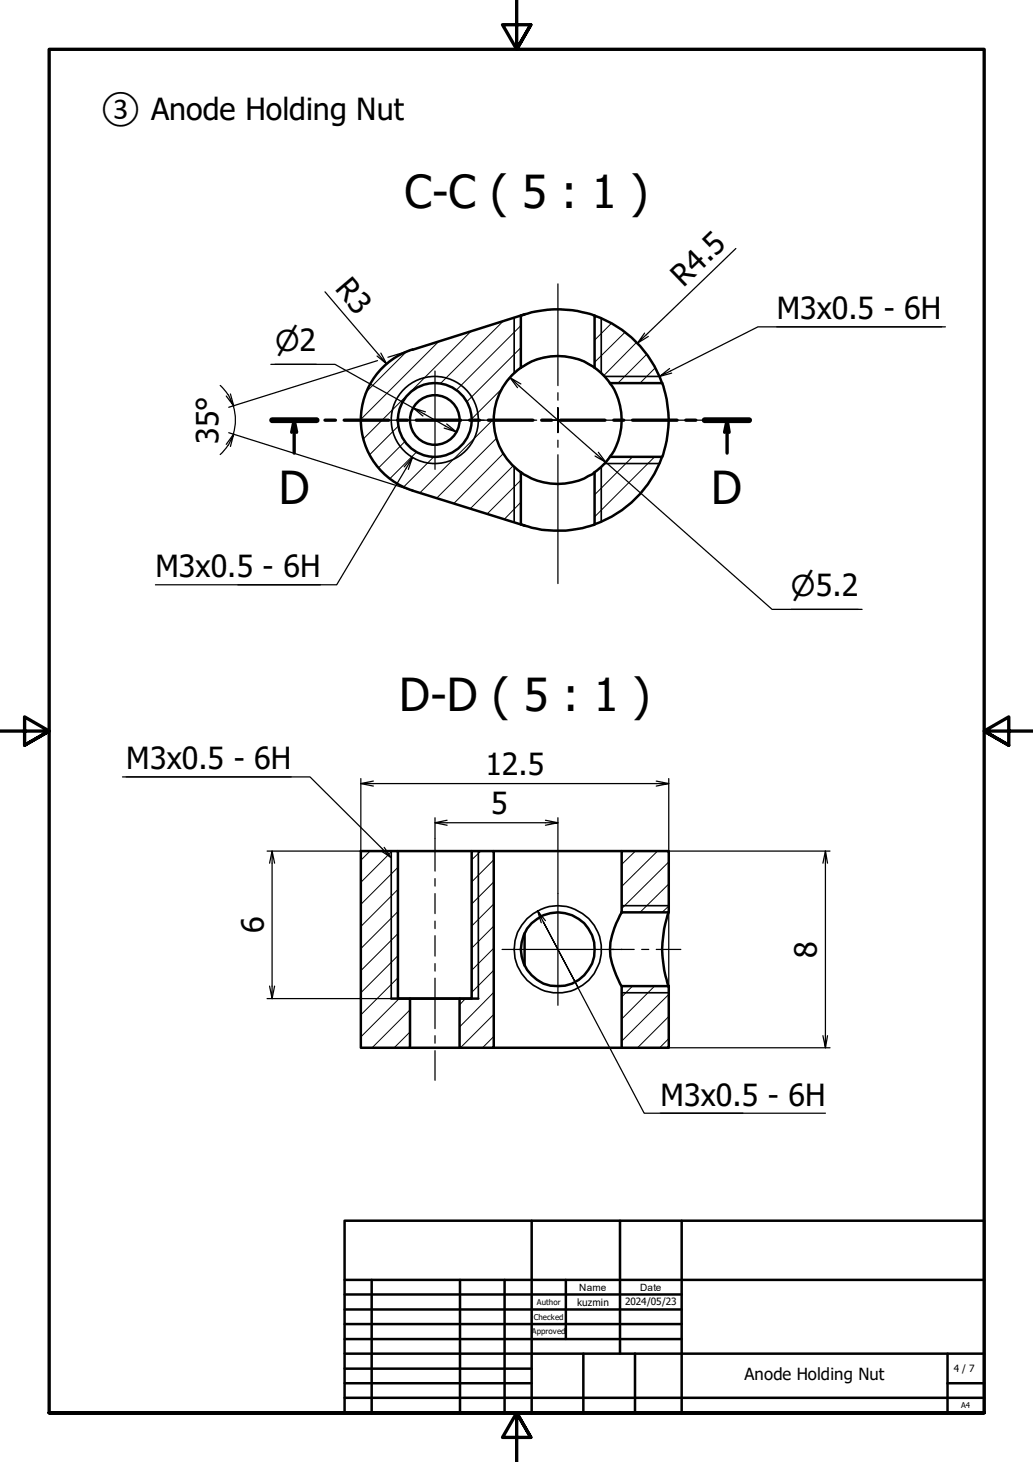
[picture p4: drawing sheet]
<svg xmlns="http://www.w3.org/2000/svg" width="210mm" height="297mm" viewBox="0 0 210 297" stroke-linecap="round" stroke-linejoin="round" font-family="sans-serif">
<!-- layer: Hatch (ISO) -->
<g fill="none" stroke="#000" stroke-width=".2">
<path d="M82.4 71.7l-7.8 7.7M89.2 69.4l-15.8 15.7M95.7 67.3l-21.9 21.9M102.2 78.8l-6.4 6.3M102.3 65.2l-12.8 12.7M105.8 70.6l-11 11M105.8 66.2l-13.1 13.1M121.2 64.3l-.4 .3M124.2 65.7l-3.4 3.4M127 67.5l-6.2 6.1M129.4 69.5l-6.7 6.8M131.4 72l-5.8 5.8"/>
<path d="M133.2 74.7l-3.2 3.1M134.5 77.8h.1M81 86.5l-5.8 5.8M82.3 89.7l-5.3 5.3M84.7 91.8l-5.5 5.4M88.1 92.8l-6.1 6.1M100.4 85l-15.1 15.1M100.9 89l-12.2 12.2M102.3 92.1l-10.1 10.2M104.3 94.6l-8.7 8.7M105.8 97.6l-6.8 6.8M121.3 95.5l-.5 .5"/>
<path d="M124 92.8l-.5 .5M128.5 92.8l-7.7 7.7M130.6 99.8l-2.8 2.8M133 92.8l-12.2 12.2M105.8 106.5h.1M105.8 102.1l-3.4 3.4M75.2 172.9l-1.9 1.9M79.7 172.9l-6.4 6.4M80.9 176.2l-7.6 7.6M97.7 172.9l-1.9 1.8M100.3 179.2l-4.5 4.5M100.3 174.7l-4.5 4.5"/>
<path d="M129.1 172.9l-2.8 2.7M133.6 172.9l-7.3 7.2M135.9 179.6l-5.9 5.8M135.9 175.1l-9.6 9.5M80.9 198.7l-7.6 7.5M80.9 194.2l-7.6 7.5M80.9 189.7l-7.6 7.5M80.9 185.2l-7.6 7.5M80.9 180.7l-7.6 7.5M100.3 192.6l-4.5 4.5M100.3 188.2l-4.5 4.4M100.3 183.7l-4.5 4.5"/>
<path d="M100.3 197.1l-4.5 4.5M135.9 184.1l-1.4 1.3M81.1 202.9l-7.8 7.8M83.3 209.7l-3.2 3.2M83.3 205.2l-7.7 7.7M94.6 202.9l-1.2 1.3M100.3 210.6l-2.3 2.3M100.3 206.1l-6.7 6.8M100.3 201.6l-6.9 7M128.5 200.3l-2.2 2.3M133 200.3l-6.7 6.7M135.9 211l-1.9 1.9"/>
<path d="M135.9 206.5l-6.4 6.4M135.9 202l-9.6 9.5"/>
</g>
<!-- layer: Visible (ISO) -->
<g fill="none" stroke="#000" stroke-width=".51">
<path d="M83.8 71.1l22.8-7.2a23.3 23.3 0 0 1 14.2 .2v10.6M83.8 71a15 15 0 0 0-10.5 14.3 15 15 0 0 0 10.5 14.4l22.8 7.1M105.8 74.7a13 13 0 0 0 0 21.2M105.8 74.7a13 13 0 0 1 15 0M105.8 64.1v10.6M106.6 63.9l-.8 .2M120.8 64.1a22.5 22.5 0 0 1 13.7 13.7M120.8 74.7l1.9 1.7 1.2 1.4M124 77.8a13 13 0 0 1 0 15M124 77.8h10.5M134.5 77.8a21.4 21.4 0 0 1 0 15M105.8 96v10.5l.8 .3"/>
<path d="M105.8 96a13 13 0 0 0 15 0M120.8 96v10.5M123.9 92.8l-1.6 1.9-1.5 1.2M124 92.8h10.5M134.5 92.8a22.5 22.5 0 0 1-13.7 13.7M120.8 106.5a21.7 21.7 0 0 1-14.2 .3M73.3 172.9h7.6v30h2.4v10h-10zM80.9 172.9h14.9M95.8 172.9h4.5v40h-6.9v-10h2.4zM100.3 172.9h26M126.3 172.9h9.6v12.5h-9.6zM106.6 189.6v6.6"/>
<path d="M126.3 185.4a17.3 17.3 0 0 0-2.3 7.5 17.4 17.4 0 0 0 2.3 7.4M135.9 185.4a21.4 21.4 0 0 0 0 14.9M79.5 202.9h17.7M83.3 212.9h10.1M100.3 212.9h26M126.3 200.3h9.6v12.6h-9.6z"/>
<circle cx="88.3" cy="85.3" r="7.5"/>
<circle cx="88.4" cy="85.3" r="5"/>
<circle cx="113.3" cy="192.9" r="7.5"/>
</g>
<!-- layer: Visible Narrow (ISO) -->
<g fill="none" stroke="#000" stroke-width=".34">
<path d="M104.5 64.5v11.3M122.2 64.6v11.2M122.9 76.5h11.1M104.5 94.9v11.2M122.2 94.9v11.1M122.9 94.2h11.1M79.5 172.9v30M97.2 172.9v30M126.3 184h9.6M126.3 201.7h9.6"/>
<circle cx="88.3" cy="85.3" r="8.8"/>
<circle cx="113.3" cy="192.9" r="8.9"/>
</g>
<!-- layer: Section Line (ISO) -->
<g fill="none" stroke="#000" stroke-width=".68">
<path d="M55.3 85.4h9M59.8 85.4l-.5 2.4M60.3 87.8l-.5-2.4v6.7M66 85.4h2.2M69.9 85.4h9.1M80.8 85.4h2M84.6 85.4h9M95.4 85.4h2.1M99.2 85.4h9.1M110.1 85.4h2M113.9 85.4h9M124.7 85.4h2"/>
<path d="M128.5 85.4h9.1M139.4 85.4h2M143.2 85.4h9M147.7 85.4l-.5 2.4M148.2 87.8l-.5-2.4v6.7"/>
</g>
<path d="M55.3 85.4h9M143.2 85.4h9" fill="none" stroke="#000" stroke-width="1.2"/>
<!-- layer: Border (ISO) -->
<path d="M105 0v10l-2.9-5h5.8l-2.9 5 2.9-5M0 148.5h10l-5-2.8v5.7l5-2.9-5 2.9M210 148.5h-10l5-2.8v5.7l-5-2.9 5 2.9M10 287v-277h190v277h-190h190M107.9 292l-2.9-5 2.9 5h-5.8l2.9-5v10" fill="none" stroke="#000" stroke-width=".68"/>
<!-- layer: Title (ISO) -->
<g fill="none" stroke="#000" stroke-width=".51">
<path d="M70 248h130v39h-130zM108 248v39M126 248v27M138.5 248v39M70 275h130M70 263h68.5M70 266.1h68.5M70 269h68.5M70 272.1h68.5M70 278.1h38M70 260h130M75.5 260v27"/>
<path d="M93.5 260v27M102.5 260v27M115 260v12.1M118.5 275v12M129 275v12M192.5 275v12M70 281h38M70 284h130M192.5 281h7.5"/>
</g>
<!-- layer: Dimension (ISO) -->
<g fill="none" stroke="#000" stroke-width=".25">
<path d="M66 59.3l12.6 14.6-2-1.6M149.5 50.5l-20 19.2 1.5-2M44.7 78.3l1.6 1.9M55 74h13.1l15.9 8.9 1.9 1.6M55.9 74h8.4M76.7 73.3l-30.2 9.4M77.4 71.7l1.2 2.2M83.8 71.1l-5 1.5M103.6 76.7l1.6 2.1M105.8 78l-2.2-1.3 19.5 17.2-2.2-1.2M113.2 72.3a13 13 0 0 0-10.2 5.2M113.4 72.3a13 13 0 0 1 10.5 5.5"/>
<path d="M131.7 68.4l-2.2 1.3M46.3 90.4l-1.6 2M46.4 80.2l1.1 2.3-1.5-2M46.4 90.5l1.1-2.3-.7 2.5M46.5 87.9l37.3 11.8M46.8 80l.7 2.5M47.4 82.5a9.5 9.5 0 0 1 0 5.7M47.5 88.2l-1.5 2.1M86.4 83.7l-2.4-.8 8.7 4.8-2.4-.7M90.8 86.1l1.9 1.6M121.6 91.9l1.5 2 33.8 29.9h18.3M123.9 92.8l-1.5 1.9"/>
<path d="M160.7 123.8h13.7M73.3 159.2l2.6 .5M73.3 158.2v14.7M75.9 158.7l-2.6 .5h62.6l-2.6 .5M133.3 158.7l2.6 .5M135.9 158.2v34.6M54.3 172.9h26.6M55.3 172.9l-.5 2.5M55.8 175.4l-.5-2.5v30l-.5-2.6M88.4 167.2l2.4 .5M88.4 166.1v4.3M90.8 166.7l-2.4 .5h25l-2.6 .5"/>
<path d="M110.8 166.7l2.6 .5M113.4 166.1v15.5M135.9 172.9h32.8M167.7 172.9l-.5 2.5M168.1 175.4l-.4-2.5v40l-.5-2.5M135.9 193v7.3M54.3 202.9h25.2M55.8 200.3l-.5 2.6M135.9 212.9h32.8M168.1 210.4l-.4 2.5"/>
</g>
<!-- layer: Centerline (ISO) -->
<path d="M88.4 170.4v6.6M88.4 178.5v1.5M88.4 181.6v4M88.4 187.1v1.6M88.4 190.1v4.2M88.4 195.8v1.5M88.4 198.7v10.3M123.9 192.9h5M130.4 192.9h1.4M133.3 192.9h5M88.4 210.4v1.5M88.4 213.5v6" fill="none" stroke="#000" stroke-width=".25"/>
<!-- layer: Center Mark (ISO) -->
<g fill="none" stroke="#000" stroke-width=".25">
<path d="M113.4 57.7v20.6M88.4 75.4v20M113.4 79.8v1.5M78.3 85.4h20.1M94.1 85.4h11.9M107.5 85.4h1.6M110.6 85.4h2.8h-2.6M113.4 82.8v2.6v-2.6M113.4 87.8v-2.4v2.5M113.4 89.4v1.5M113.4 92.4v26.2M115.8 85.4h-2.4h4.2"/>
<path d="M119.1 85.4h1.5M122.1 85.4h20.9M102 192.9h22.7M113.4 181.6v22.6"/>
</g>
<!-- layer: Symbol (ISO) -->
<g fill="none" stroke="#000" stroke-width=".25">
<path d="M136.5 75.8l-2.5 .7M157.8 66.4h33.5M192.1 66.4h-38.1l-20 10.1 2.1-1.6M83 95.4l.8-2.5-15.4 25.9h-20.1M83.8 92.9l-1.7 2M31.6 118.8h33.5M24.9 157.8h38.1l16.5 16.5-2.1-1.5M25.7 157.8h33.5M78.1 172.2l1.4 2.1M109.2 185l.8 2.5M110.8 187.1l-1.6-2.1 1.2 2.3M117.5 200.7l-7.1-13.4 20.5 38.9h20.1"/>
<path d="M134.2 226.2h33.5"/>
</g>
<g font-size="9.2">
<text x="82.2" y="42.3">C-C ( 5 : 1 )</text>
<text x="56.6" y="102.3">D</text>
<text x="144.5" y="102.3">D</text>
<text x="81.1" y="144.4">D-D ( 5 : 1 )</text>
</g>
<g font-size="6.2">
<text x="20.4" y="24.4">③ Anode Holding Nut</text>
<text x="67.9" y="58.8" transform="rotate(50 67.9 58.8)">R3</text>
<text x="138.9" y="58.4" transform="rotate(-44 138.9 58.4)">R4.5</text>
<text x="157.8" y="64.9">M3x0.5 - 6H</text>
<text x="44.4" y="90.2" transform="rotate(-90 44.4 90.2)">35°</text>
<text x="31.6" y="117.3">M3x0.5 - 6H</text>
<text x="25.7" y="156.3">M3x0.5 - 6H</text>
<text x="98.6" y="157.5">12.5</text>
<text x="99.8" y="165.5">5</text>
<text x="53.6" y="189.6" transform="rotate(-90 53.6 189.6)">6</text>
<text x="165.9" y="194.6" transform="rotate(-90 165.9 194.6)">8</text>
<text x="134.2" y="224.6">M3x0.5 - 6H</text>
</g>
<g font-size="5.8">
<text x="55.9" y="71.2">⌀2</text>
<text x="160.7" y="121">⌀5.2</text>
</g>
<text font-size="3.4" x="151.3" y="280.4">Anode Holding Nut</text>
<g font-size="2">
<text x="117.7" y="262.2">Name</text>
<text x="130" y="262.2">Date</text>
<text x="117.3" y="265.3">kuzmin</text>
<text x="127" y="265.1">2024/05/23</text>
<text x="193.8" y="278.7">4 / 7</text>
</g>
<g font-size="1.6">
<text x="108.5" y="268.2">Checked</text>
<text x="109.1" y="265.1">Author</text>
<text x="108" y="271">Approved</text>
<text x="195.3" y="286.1">A4</text>
</g>
</svg>
